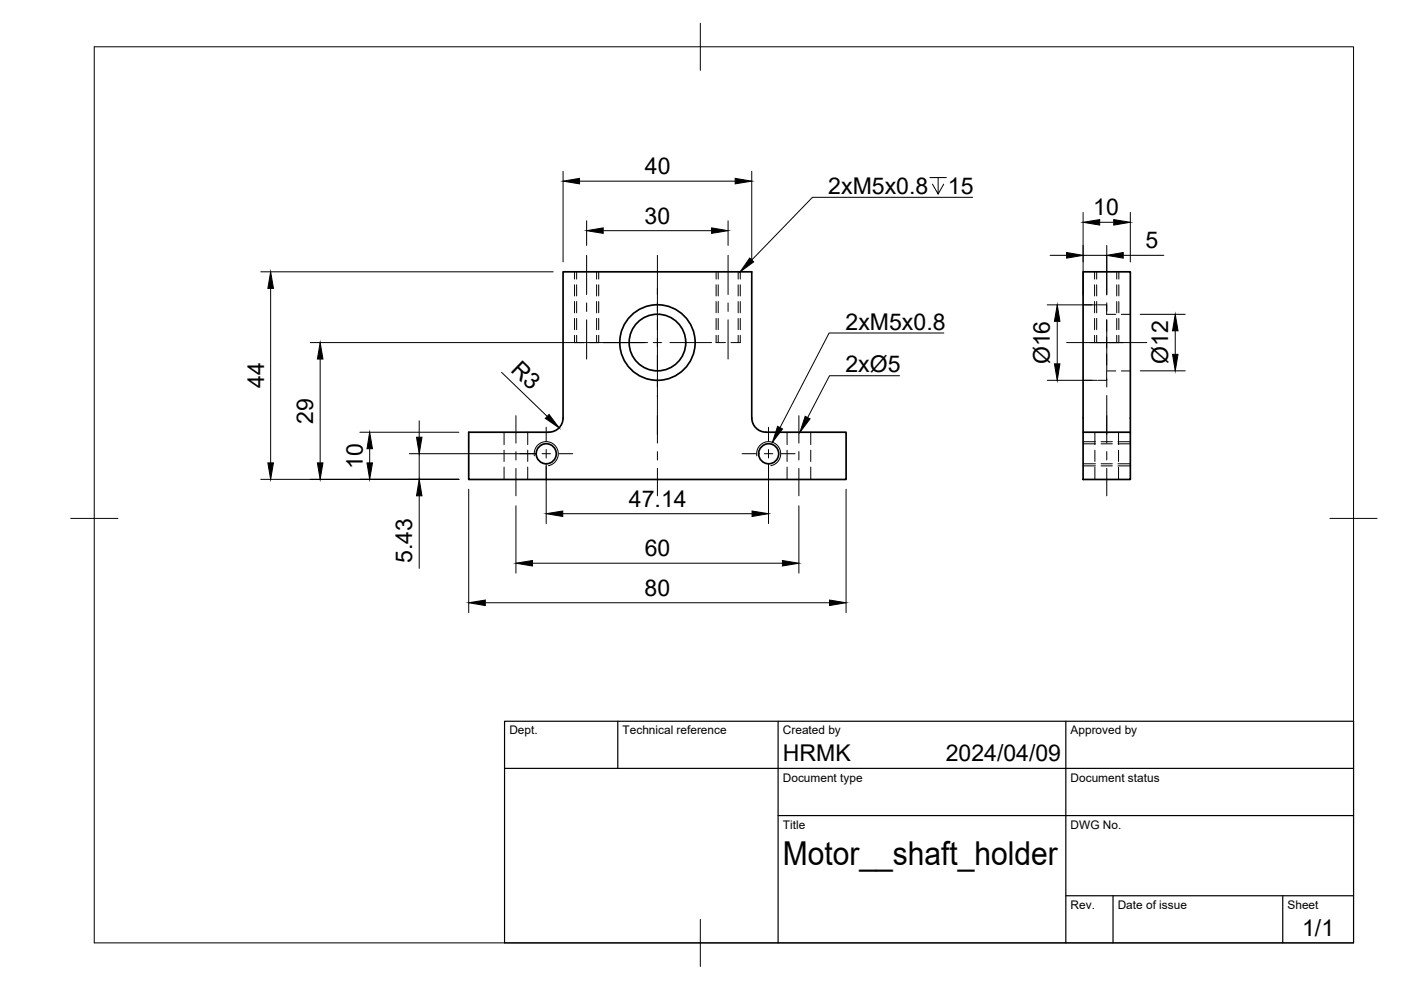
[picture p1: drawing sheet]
<svg xmlns="http://www.w3.org/2000/svg" width="297mm" height="210mm" viewBox="0 0 297 210" stroke-linecap="round" stroke-linejoin="round" font-family="sans-serif">
<!-- layer: Visible -->
<g fill="none" stroke="#000" stroke-width=".36">
<path d="M119.4 57.6h40v31a3 3 0 0 0 3 3h17v10.1h-80v-10.1h17a2.99 2.99 0 0 0 3-3zM229.6 91.6v-34h10v34M229.6 91.6h10v10.1h-10z"/>
<circle cx="139.4" cy="72.6" r="6"/>
<circle cx="139.4" cy="72.6" r="8"/>
<circle cx="115.8" cy="96.2" r="2.13"/>
<circle cx="163" cy="96.2" r="2.13"/>
</g>
<!-- layer: Hidden -->
<g fill="none" stroke="#000" stroke-width=".21">
<path d="M122.3 57.6v1.6M126.5 57.6v1.6M152.3 57.6v1.6M156.5 57.6v1.6M232.5 57.6v1.6M236.8 57.6v1.6M121.8 72.6h2M122.3 60.4v2.4M122.3 63.9v2.4M122.3 67.5v2.4M122.3 71.1v1.5M125 72.6h1.9"/>
<path d="M126.5 60.4v2.4M126.5 63.9v2.4M126.5 67.5v2.4M126.5 71.1v1.5M151.8 72.6h2M152.3 60.4v2.4M152.3 63.9v2.4M152.3 67.5v2.4M152.3 71.1v1.5M155 72.6h2M156.5 60.4v2.4M156.5 63.9v2.4"/>
<path d="M156.5 67.5v2.4M156.5 71.1v1.5M229.6 64.6h1.9M232.1 72.6h1.9M232.5 60.4v2.4M232.5 63.9v2.4M232.5 67.5v2.4M232.5 71.1v1.5M232.7 64.6h1.9v2.1M234.6 67.9v2.4M234.6 71.5v2.3M234.6 75v2.4"/>
<path d="M234.6 78.6v2h-1.9M234.6 78.6h2M234.6 66.6h2M235.2 72.6h2M236.8 60.4v2.4M236.8 63.9v2.4M236.8 67.5v2.4M236.8 71.1v1.5M237.7 78.6h1.9M237.7 66.6h1.9M106.9 91.6v2.7M106.9 95.5v2.3"/>
<path d="M106.9 99v2.7M111.9 91.6v2.7M111.9 95.5v2.3M111.9 99v2.7M166.9 91.6v2.7M166.9 95.5v2.3M166.9 99v2.7M171.9 91.6v2.7M171.9 95.5v2.3M171.9 99v2.7M229.6 94.1h2.7M229.6 98.3h2.7"/>
<path d="M229.6 80.6h1.9M232.1 91.6v2.7M232.1 95.5v2.3M232.1 99v2.7M233.4 94.1h2.4M233.4 98.3h2.4M237 94.1h2.6M237 98.3h2.6M237.2 91.6v2.7M237.2 95.5v2.3M237.2 99v2.7"/>
</g>
<!-- layer: Hidden Narrow -->
<g fill="none" stroke="#000" stroke-width=".21">
<path d="M121.8 57.6v1.6M126.9 57.6v1.6M151.8 57.6v1.6M157 57.6v1.6M232.1 57.6v1.6M237.2 57.6v1.6M121.8 60.4v2.4M121.8 63.9v2.4M121.8 67.5v2.4M121.8 71.1v1.5M126.9 60.4v2.4M126.9 63.9v2.4"/>
<path d="M126.9 67.5v2.4M126.9 71.1v1.5M151.8 60.4v2.4M151.8 63.9v2.4M151.8 67.5v2.4M151.8 71.1v1.5M157 60.4v2.4M157 63.9v2.4M157 67.5v2.4M157 71.1v1.5M232.1 60.4v2.4M232.1 63.9v2.4"/>
<path d="M232.1 67.5v2.4M232.1 71.1v1.5M237.2 60.4v2.4M237.2 63.9v2.4M237.2 67.5v2.4M237.2 71.1v1.5M229.6 93.7h2.7M229.6 98.8h2.7M233.4 93.7h2.4M233.4 98.8h2.4M237 93.7h2.6M237 98.8h2.6"/>
</g>
<!-- layer: Visible Narrow -->
<path d="M113.3 96.6a2.56 2.56 0 0 1 2.1-2.9 2.56 2.56 0 0 1 3 2.1 2.56 2.56 0 0 1-2.1 2.9M160.5 96.6a2.56 2.56 0 0 1 2.1-2.9 2.56 2.56 0 0 1 2.9 2.1 2.56 2.56 0 0 1-2.1 2.9" fill="none" stroke="#000" stroke-width=".21"/>
<!-- layer: BORDER -->
<path d="M20 9.9h267v190h-267zM148.5 4.9v10M15 109.9h10M282 109.9h10M148.5 194.9v10" fill="none" stroke="#000" stroke-width=".21"/>
<!-- layer: TITLEBLOCK -->
<path d="M107 152.9h180v47h-180zM131 152.9v10M165 152.9v47M226 152.9v47M107 162.9h180M165 172.9h122M226 189.9h61M236 189.9v10M272 189.9v10" fill="none" stroke="#000" stroke-width=".25"/>
<!-- layer: FD_Dimensions -->
<g fill="none" stroke="#000" stroke-width=".21">
<path d="M119.4 36.3v19.2M122.9 38.4h33M159.4 36.3v19.2M55.3 57.6h62M124.4 46.8v5.2M127.9 48.9h23M154.4 46.8v5.2M222.7 54.1h3.4M229.6 45v17.5M229.6 54.1h5.1M233.2 47.1h2.9M234.7 52v10.5"/>
<path d="M238.1 54.1h8.7M239.6 45v10.5M57.4 61.1v37M65.8 72.6h71.5M67.9 76.1v22M106.3 78.9l9.7 9.4M222 64.6h10.5M224.2 68.1v9M241.7 66.6h9.6M241.7 78.6h9.6M249.2 70.1v5M76.3 91.6h21"/>
<path d="M78.4 95.1v3M86.8 96.2h26.9M88.9 89.2v3.5M88.9 96.2v5.4M115.8 98.3v12.7M162.9 98.3v12.7M222 80.6h10.5M55.3 101.6h42M88.9 105.1v15.4M99.4 103.7v26.2M109.4 107.2v14.3M112.9 119.4h53"/>
<path d="M119.3 108.9h40.1M169.4 107.2v14.3M179.4 103.7v26.2M102.9 127.8h73"/>
</g>
<g fill="#000" stroke="#000" stroke-width=".21">
<path d="M119.4 38.4l3.5-.6v1.2zM155.9 37.8l3.5 .6-3.5 .6zM124.4 48.9l3.5-.6v1.2zM150.9 48.3l3.5 .6-3.5 .6zM226.1 53.5l3.5 .6-3.5 .6zM229.6 47.1l3.6-.5v1.1zM236.1 46.6l3.5 .5-3.5 .6zM234.7 54.1l3.4-.6v1.2zM57.4 57.6l.6 3.5h-1.2zM67.9 72.6l.6 3.5h-1.2zM223.6 77.1h1.1l-.5 3.5zM224.2 64.6l.5 3.5h-1.1z"/>
<path d="M249.2 66.6l.6 3.5h-1.2zM248.6 75.1h1.2l-.6 3.5zM56.8 98.1h1.2l-.6 3.5zM67.3 98.1h1.2l-.6 3.5zM78.4 91.6l.6 3.5h-1.2zM77.8 98.1h1.2l-.6 3.5zM88.3 92.7h1.2l-.6 3.5zM116.4 87.9l2.1 2.8-2.9-2zM88.9 101.6l.6 3.5h-1.2zM109.4 119.4l3.5-.6v1.2zM115.8 108.9l3.5-.6v1.2zM159.4 108.3l3.5 .6-3.5 .6z"/>
<path d="M165.9 118.8l3.5 .6-3.5 .6zM99.4 127.8l3.5-.6v1.2zM175.9 127.2l3.5 .6-3.5 .6z"/>
</g>
<!-- layer: Smart Centers -->
<g fill="none" stroke="#000" stroke-width=".21">
<path d="M124.4 54.1v8.4M139.4 54.1v39.9M154.4 54.1v8.4M234.7 54.1v8.3M124.4 64.2v1.8M124.4 67.8v8.3M127.9 72.6h8.8M138.5 72.6h1.8M142 72.6h8.9M154.4 64.2v1.8M154.4 67.8v8.3M226.1 72.6h17"/>
<path d="M234.7 64.2v1.8M234.7 67.8v10.7M109.4 88.1v5.9M109.4 95.8v1.7M109.4 99.3v5.8M110.2 96.2h2.9M114.9 96.2h1.8M115.8 90.6v2.9M115.8 95.3v1.8M115.8 98.9v2.9M118.5 96.2h2.9M139.4 95.8v1.7"/>
<path d="M139.4 99.3v5.8M157.3 96.2h3M162.1 96.2h1.8M162.9 90.6v2.9M162.9 95.3v1.8M162.9 98.9v2.9M165.6 96.2h3M169.4 88.1v5.9M169.4 95.8v1.7M169.4 99.3v5.8M234.7 80.3v1.8M234.7 83.9v10.1"/>
<path d="M234.7 95.8v1.7M234.7 99.3v5.8"/>
</g>
<!-- layer: Leaders -->
<path d="M170.7 88.3l1 .5-2.1 2.8z" fill="#000" stroke="#000" stroke-width=".21"/>
<path d="M190.7 79.7h-14.8l-4.7 8.8" fill="none" stroke="#000" stroke-width=".21"/>
<!-- layer: Hole Notes -->
<path d="M159 54.7l.8 .8-2.9 2.1zM164.9 90.4l1 .5-2.1 2.9z" fill="#000" stroke="#000" stroke-width=".21"/>
<path d="M197.1 37.6h3.5M198.9 37.6v3.5l-1.2-2.1M200.1 39l-1.2 2.1M206.2 41.8h-33.9l-12.9 13.3M200.1 70.6h-24.3l-10.4 20.1" fill="none" stroke="#000" stroke-width=".21"/>
<text font-size="7" x="166" y="183.4">Motor__shaft_holder</text>
<g font-size="4.9">
<text x="136.7" y="36.9">40</text>
<text x="175.6" y="41.1">2xM5x0.8</text>
<text x="201" y="41.1">15</text>
<text x="136.7" y="47.4">30</text>
<text x="231.8" y="45.7">10</text>
<text x="242.8" y="52.7">5</text>
<text x="179.3" y="69.9">2xM5x0.8</text>
<text x="222.6" y="77.3" transform="rotate(-90 222.6 77.3)">Ø16</text>
<text x="247.6" y="77.2" transform="rotate(-90 247.6 77.2)">Ø12</text>
<text x="56" y="82.3" transform="rotate(-90 56 82.3)">44</text>
<text x="108.1" y="78.6" transform="rotate(44 108.1 78.6)">R3</text>
<text x="179.2" y="79">2xØ5</text>
<text x="66.4" y="89.8" transform="rotate(-90 66.4 89.8)">29</text>
<text x="76.9" y="99.5" transform="rotate(-90 76.9 99.5)">10</text>
<text x="133.3" y="107.5">47.14</text>
<text x="87.4" y="119.3" transform="rotate(-90 87.4 119.3)">5.43</text>
<text x="136.7" y="118">60</text>
<text x="136.7" y="126.3">80</text>
<text x="166" y="161.4">HRMK</text>
<text x="200.5" y="161.4">2024/04/09</text>
<text x="276.1" y="198.6">1/1</text>
</g>
<g font-size="2.5">
<text x="108" y="155.7">Dept.</text>
<text x="132" y="155.7">Technical reference</text>
<text x="166" y="155.7">Created by</text>
<text x="227" y="155.7">Approved by</text>
<text x="166" y="165.7">Document type</text>
<text x="227" y="165.7">Document status</text>
<text x="166" y="175.7">Title</text>
<text x="227" y="175.7">DWG No.</text>
<text x="227" y="192.7">Rev.</text>
<text x="237" y="192.7">Date of issue</text>
<text x="273" y="192.7">Sheet</text>
</g>
</svg>
